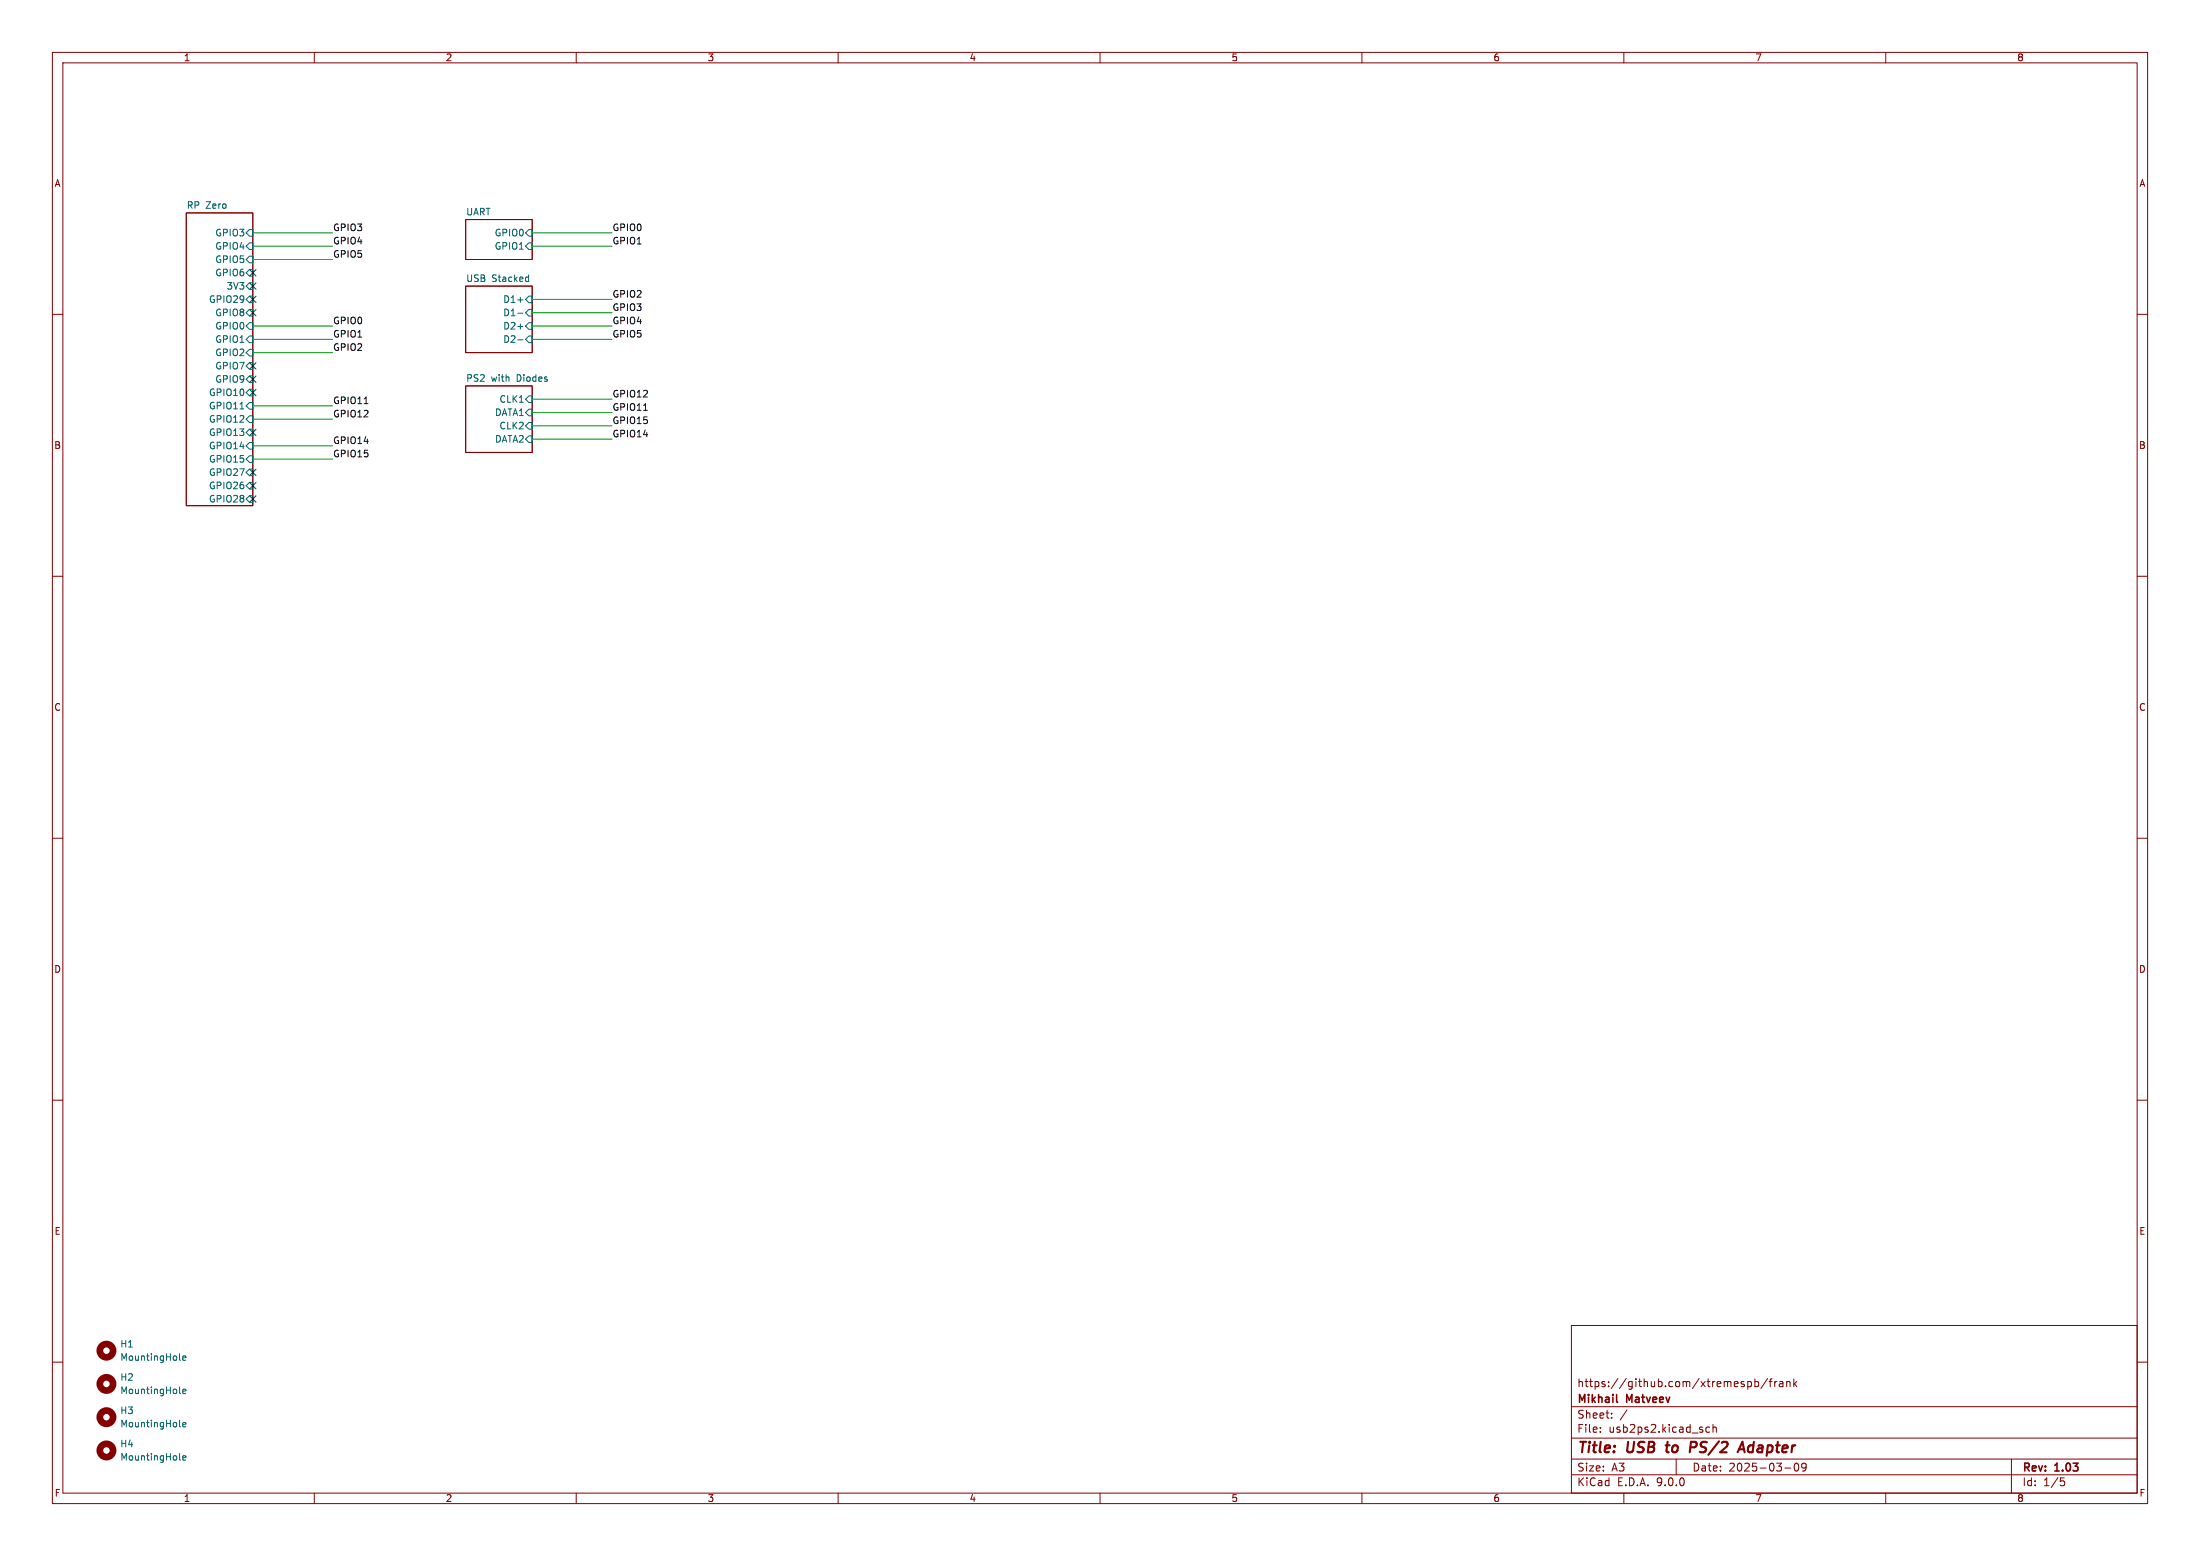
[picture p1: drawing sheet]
(kicad_sch
 (version 20250114)
 (generator "eeschema")
 (generator_version "9.0")
 (paper "A3")
 (title_block
  (title "USB to PS/2 Adapter")
  (date "2025-03-09")
  (rev "1.03")
  (company "Mikhail Matveev")
  (comment 1 "https://github.com/xtremespb/frank"))
 (lib_symbols
  (symbol "Mechanical:MountingHole"
   (pin_names
    (offset 1.016)) (exclude_from_sim yes) (in_bom no) (on_board yes)
   (property "Reference" "H" (at 0 5.08 0) (effects (font (size 1.27 1.27))))
   (property "Value" "MountingHole" (at 0 3.175 0) (effects (font (size 1.27 1.27))))
   (property "Footprint" "" (at 0 0 0) (effects (font (size 1.27 1.27)) (hide yes)))
   (property "Datasheet" "~" (at 0 0 0) (effects (font (size 1.27 1.27)) (hide yes)))
   (property "Description" "Mounting Hole without connection" (at 0 0 0) (effects (font (size 1.27 1.27)) (hide yes)))
   (symbol "MountingHole_0_1"
    (circle (center 0 0) (radius 1.27) (stroke (width 1.27) (type default)) (fill (type none))))
   (embedded_fonts no)))
 (no_connect
  (at 48.26 82.55))
 (no_connect
  (at 48.26 59.69))
 (no_connect
  (at 48.26 95.25))
 (no_connect
  (at 48.26 54.61))
 (no_connect
  (at 48.26 57.15))
 (no_connect
  (at 48.26 92.71))
 (no_connect
  (at 48.26 72.39))
 (no_connect
  (at 48.26 90.17))
 (no_connect
  (at 48.26 69.85))
 (no_connect
  (at 48.26 52.07))
 (no_connect
  (at 48.26 74.93))
 (wire
  (pts (xy 101.6 78.74) (xy 116.84 78.74))
  (stroke (width 0) (type default)))
 (wire
  (pts (xy 101.6 59.69) (xy 116.84 59.69))
  (stroke (width 0) (type default)))
 (wire
  (pts (xy 101.6 62.23) (xy 116.84 62.23))
  (stroke (width 0) (type default)))
 (wire
  (pts (xy 101.6 81.28) (xy 116.84 81.28))
  (stroke (width 0) (type default)))
 (wire
  (pts (xy 48.26 44.45) (xy 63.5 44.45))
  (stroke (width 0) (type default)))
 (wire
  (pts (xy 48.26 87.63) (xy 63.5 87.63))
  (stroke (width 0) (type default)))
 (wire
  (pts (xy 48.26 80.01) (xy 63.5 80.01))
  (stroke (width 0) (type default)))
 (wire
  (pts (xy 48.26 67.31) (xy 63.5 67.31))
  (stroke (width 0) (type default)))
 (wire
  (pts (xy 101.6 76.2) (xy 116.84 76.2))
  (stroke (width 0) (type default)))
 (wire
  (pts (xy 101.6 83.82) (xy 116.84 83.82))
  (stroke (width 0) (type default)))
 (wire
  (pts (xy 48.26 49.53) (xy 63.5 49.53))
  (stroke (width 0) (type default)))
 (wire
  (pts (xy 48.26 64.77) (xy 63.5 64.77))
  (stroke (width 0) (type default)))
 (wire
  (pts (xy 101.6 46.99) (xy 116.84 46.99))
  (stroke (width 0) (type default)))
 (wire
  (pts (xy 48.26 85.09) (xy 63.5 85.09))
  (stroke (width 0) (type default)))
 (wire
  (pts (xy 48.26 62.23) (xy 63.5 62.23))
  (stroke (width 0) (type default)))
 (wire
  (pts (xy 48.26 77.47) (xy 63.5 77.47))
  (stroke (width 0) (type default)))
 (wire
  (pts (xy 101.6 57.15) (xy 116.84 57.15))
  (stroke (width 0) (type default)))
 (wire
  (pts (xy 101.6 44.45) (xy 116.84 44.45))
  (stroke (width 0) (type default)))
 (wire
  (pts (xy 101.6 64.77) (xy 116.84 64.77))
  (stroke (width 0) (type default)))
 (wire
  (pts (xy 48.26 46.99) (xy 63.5 46.99))
  (stroke (width 0) (type default)))
 (label "GPIO15"
  (at 116.84 81.28 0)
  (effects (font (size 1.27 1.27)) (justify left bottom)))
 (label "GPIO3"
  (at 116.84 59.69 0)
  (effects (font (size 1.27 1.27)) (justify left bottom)))
 (label "GPIO1"
  (at 63.5 64.77 0)
  (effects (font (size 1.27 1.27)) (justify left bottom)))
 (label "GPIO12"
  (at 116.84 76.2 0)
  (effects (font (size 1.27 1.27)) (justify left bottom)))
 (label "GPIO11"
  (at 63.5 77.47 0)
  (effects (font (size 1.27 1.27)) (justify left bottom)))
 (label "GPIO2"
  (at 63.5 67.31 0)
  (effects (font (size 1.27 1.27)) (justify left bottom)))
 (label "GPIO14"
  (at 63.5 85.09 0)
  (effects (font (size 1.27 1.27)) (justify left bottom)))
 (label "GPIO14"
  (at 116.84 83.82 0)
  (effects (font (size 1.27 1.27)) (justify left bottom)))
 (label "GPIO3"
  (at 63.5 44.45 0)
  (effects (font (size 1.27 1.27)) (justify left bottom)))
 (label "GPIO0"
  (at 63.5 62.23 0)
  (effects (font (size 1.27 1.27)) (justify left bottom)))
 (label "GPIO4"
  (at 116.84 62.23 0)
  (effects (font (size 1.27 1.27)) (justify left bottom)))
 (label "GPIO15"
  (at 63.5 87.63 0)
  (effects (font (size 1.27 1.27)) (justify left bottom)))
 (label "GPIO1"
  (at 116.84 46.99 0)
  (effects (font (size 1.27 1.27)) (justify left bottom)))
 (label "GPIO5"
  (at 63.5 49.53 0)
  (effects (font (size 1.27 1.27)) (justify left bottom)))
 (label "GPIO4"
  (at 63.5 46.99 0)
  (effects (font (size 1.27 1.27)) (justify left bottom)))
 (label "GPIO11"
  (at 116.84 78.74 0)
  (effects (font (size 1.27 1.27)) (justify left bottom)))
 (label "GPIO12"
  (at 63.5 80.01 0)
  (effects (font (size 1.27 1.27)) (justify left bottom)))
 (label "GPIO0"
  (at 116.84 44.45 0)
  (effects (font (size 1.27 1.27)) (justify left bottom)))
 (label "GPIO2"
  (at 116.84 57.15 0)
  (effects (font (size 1.27 1.27)) (justify left bottom)))
 (label "GPIO5"
  (at 116.84 64.77 0)
  (effects (font (size 1.27 1.27)) (justify left bottom)))
 (symbol
  (lib_id "Mechanical:MountingHole")
  (at 20.32 264.16 0)
  (unit 1)
  (exclude_from_sim yes)
  (in_bom no)
  (on_board yes)
  (dnp no)
  (fields_autoplaced yes)
  (property "Reference" "H2" (at 22.86 262.8899 0) (effects (font (size 1.27 1.27)) (justify left)))
  (property "Value" "MountingHole" (at 22.86 265.4299 0) (effects (font (size 1.27 1.27)) (justify left)))
  (property "Footprint" "FRANK:Mounting Hole (2.7mm)" (at 20.32 264.16 0) (effects (font (size 1.27 1.27)) (hide yes)))
  (property "Datasheet" "~" (at 20.32 264.16 0) (effects (font (size 1.27 1.27)) (hide yes)))
  (property "Description" "Mounting Hole without connection" (at 20.32 264.16 0) (effects (font (size 1.27 1.27)) (hide yes))))
 (symbol
  (lib_id "Mechanical:MountingHole")
  (at 20.32 257.81 0)
  (unit 1)
  (exclude_from_sim yes)
  (in_bom no)
  (on_board yes)
  (dnp no)
  (fields_autoplaced yes)
  (property "Reference" "H1" (at 22.86 256.5399 0) (effects (font (size 1.27 1.27)) (justify left)))
  (property "Value" "MountingHole" (at 22.86 259.0799 0) (effects (font (size 1.27 1.27)) (justify left)))
  (property "Footprint" "FRANK:Mounting Hole (2.7mm)" (at 20.32 257.81 0) (effects (font (size 1.27 1.27)) (hide yes)))
  (property "Datasheet" "~" (at 20.32 257.81 0) (effects (font (size 1.27 1.27)) (hide yes)))
  (property "Description" "Mounting Hole without connection" (at 20.32 257.81 0) (effects (font (size 1.27 1.27)) (hide yes))))
 (symbol
  (lib_id "Mechanical:MountingHole")
  (at 20.32 276.86 0)
  (unit 1)
  (exclude_from_sim yes)
  (in_bom no)
  (on_board yes)
  (dnp no)
  (fields_autoplaced yes)
  (property "Reference" "H4" (at 22.86 275.5899 0) (effects (font (size 1.27 1.27)) (justify left)))
  (property "Value" "MountingHole" (at 22.86 278.1299 0) (effects (font (size 1.27 1.27)) (justify left)))
  (property "Footprint" "FRANK:Mounting Hole (2.7mm)" (at 20.32 276.86 0) (effects (font (size 1.27 1.27)) (hide yes)))
  (property "Datasheet" "~" (at 20.32 276.86 0) (effects (font (size 1.27 1.27)) (hide yes)))
  (property "Description" "Mounting Hole without connection" (at 20.32 276.86 0) (effects (font (size 1.27 1.27)) (hide yes))))
 (symbol
  (lib_id "Mechanical:MountingHole")
  (at 20.32 270.51 0)
  (unit 1)
  (exclude_from_sim yes)
  (in_bom no)
  (on_board yes)
  (dnp no)
  (fields_autoplaced yes)
  (property "Reference" "H3" (at 22.86 269.2399 0) (effects (font (size 1.27 1.27)) (justify left)))
  (property "Value" "MountingHole" (at 22.86 271.7799 0) (effects (font (size 1.27 1.27)) (justify left)))
  (property "Footprint" "FRANK:Mounting Hole (2.7mm)" (at 20.32 270.51 0) (effects (font (size 1.27 1.27)) (hide yes)))
  (property "Datasheet" "~" (at 20.32 270.51 0) (effects (font (size 1.27 1.27)) (hide yes)))
  (property "Description" "Mounting Hole without connection" (at 20.32 270.51 0) (effects (font (size 1.27 1.27)) (hide yes))))
 (sheet
  (at 88.9 54.61)
  (size 12.7 12.7)
  (exclude_from_sim no)
  (in_bom yes)
  (on_board yes)
  (dnp no)
  (fields_autoplaced yes)
  (stroke (width 0.1524) (type solid))
  (fill (color 0 0 0 0.0000))
  (property "Sheetname" "USB Stacked" (at 88.9 53.8984 0) (effects (font (size 1.27 1.27)) (justify left bottom)))
  (property "Sheetfile" "usbstack.kicad_sch" (at 88.9 67.8946 0) (effects (font (size 1.27 1.27)) (justify left top) (hide yes)))
  (pin "D1+" input (at 101.6 57.15 0) (effects (font (size 1.27 1.27)) (justify right)))
  (pin "D1-" input (at 101.6 59.69 0) (effects (font (size 1.27 1.27)) (justify right)))
  (pin "D2+" input (at 101.6 62.23 0) (effects (font (size 1.27 1.27)) (justify right)))
  (pin "D2-" input (at 101.6 64.77 0) (effects (font (size 1.27 1.27)) (justify right))))
 (sheet
  (at 88.9 73.66)
  (size 12.7 12.7)
  (exclude_from_sim no)
  (in_bom yes)
  (on_board yes)
  (dnp no)
  (fields_autoplaced yes)
  (stroke (width 0.1524) (type solid))
  (fill (color 0 0 0 0.0000))
  (property "Sheetname" "PS2 with Diodes" (at 88.9 72.9484 0) (effects (font (size 1.27 1.27)) (justify left bottom)))
  (property "Sheetfile" "ps2d.kicad_sch" (at 88.9 86.9446 0) (effects (font (size 1.27 1.27)) (justify left top) (hide yes)))
  (pin "CLK1" input (at 101.6 76.2 0) (effects (font (size 1.27 1.27)) (justify right)))
  (pin "DATA1" input (at 101.6 78.74 0) (effects (font (size 1.27 1.27)) (justify right)))
  (pin "DATA2" input (at 101.6 83.82 0) (effects (font (size 1.27 1.27)) (justify right)))
  (pin "CLK2" input (at 101.6 81.28 0) (effects (font (size 1.27 1.27)) (justify right))))
 (sheet
  (at 88.9 41.91)
  (size 12.7 7.62)
  (exclude_from_sim no)
  (in_bom yes)
  (on_board yes)
  (dnp no)
  (fields_autoplaced yes)
  (stroke (width 0.1524) (type solid))
  (fill (color 0 0 0 0.0000))
  (property "Sheetname" "UART" (at 88.9 41.1984 0) (effects (font (size 1.27 1.27)) (justify left bottom)))
  (property "Sheetfile" "uart.kicad_sch" (at 88.9 50.1146 0) (effects (font (size 1.27 1.27)) (justify left top) (hide yes)))
  (pin "GPIO0" input (at 101.6 44.45 0) (effects (font (size 1.27 1.27)) (justify right)))
  (pin "GPIO1" input (at 101.6 46.99 0) (effects (font (size 1.27 1.27)) (justify right))))
 (sheet
  (at 35.56 40.64)
  (size 12.7 55.88)
  (exclude_from_sim no)
  (in_bom yes)
  (on_board yes)
  (dnp no)
  (fields_autoplaced yes)
  (stroke (width 0.1524) (type solid))
  (fill (color 0 0 0 0.0000))
  (property "Sheetname" "RP Zero" (at 35.56 39.9284 0) (effects (font (size 1.27 1.27)) (justify left bottom)))
  (property "Sheetfile" "zero.kicad_sch" (at 35.56 97.1046 0) (effects (font (size 1.27 1.27)) (justify left top) (hide yes)))
  (pin "GPIO3" input (at 48.26 44.45 0) (effects (font (size 1.27 1.27)) (justify right)))
  (pin "GPIO4" input (at 48.26 46.99 0) (effects (font (size 1.27 1.27)) (justify right)))
  (pin "GPIO5" input (at 48.26 49.53 0) (effects (font (size 1.27 1.27)) (justify right)))
  (pin "GPIO6" input (at 48.26 52.07 0) (effects (font (size 1.27 1.27)) (justify right)))
  (pin "3V3" input (at 48.26 54.61 0) (effects (font (size 1.27 1.27)) (justify right)))
  (pin "GPIO29" input (at 48.26 57.15 0) (effects (font (size 1.27 1.27)) (justify right)))
  (pin "GPIO8" input (at 48.26 59.69 0) (effects (font (size 1.27 1.27)) (justify right)))
  (pin "GPIO0" input (at 48.26 62.23 0) (effects (font (size 1.27 1.27)) (justify right)))
  (pin "GPIO1" input (at 48.26 64.77 0) (effects (font (size 1.27 1.27)) (justify right)))
  (pin "GPIO2" input (at 48.26 67.31 0) (effects (font (size 1.27 1.27)) (justify right)))
  (pin "GPIO7" input (at 48.26 69.85 0) (effects (font (size 1.27 1.27)) (justify right)))
  (pin "GPIO9" input (at 48.26 72.39 0) (effects (font (size 1.27 1.27)) (justify right)))
  (pin "GPIO10" input (at 48.26 74.93 0) (effects (font (size 1.27 1.27)) (justify right)))
  (pin "GPIO11" input (at 48.26 77.47 0) (effects (font (size 1.27 1.27)) (justify right)))
  (pin "GPIO12" input (at 48.26 80.01 0) (effects (font (size 1.27 1.27)) (justify right)))
  (pin "GPIO13" input (at 48.26 82.55 0) (effects (font (size 1.27 1.27)) (justify right)))
  (pin "GPIO14" input (at 48.26 85.09 0) (effects (font (size 1.27 1.27)) (justify right)))
  (pin "GPIO15" input (at 48.26 87.63 0) (effects (font (size 1.27 1.27)) (justify right)))
  (pin "GPIO26" input (at 48.26 92.71 0) (effects (font (size 1.27 1.27)) (justify right)))
  (pin "GPIO27" input (at 48.26 90.17 0) (effects (font (size 1.27 1.27)) (justify right)))
  (pin "GPIO28" input (at 48.26 95.25 0) (effects (font (size 1.27 1.27)) (justify right))))
 (sheet_instances
  (path ""
   (page "1")))
 (embedded_fonts no))
